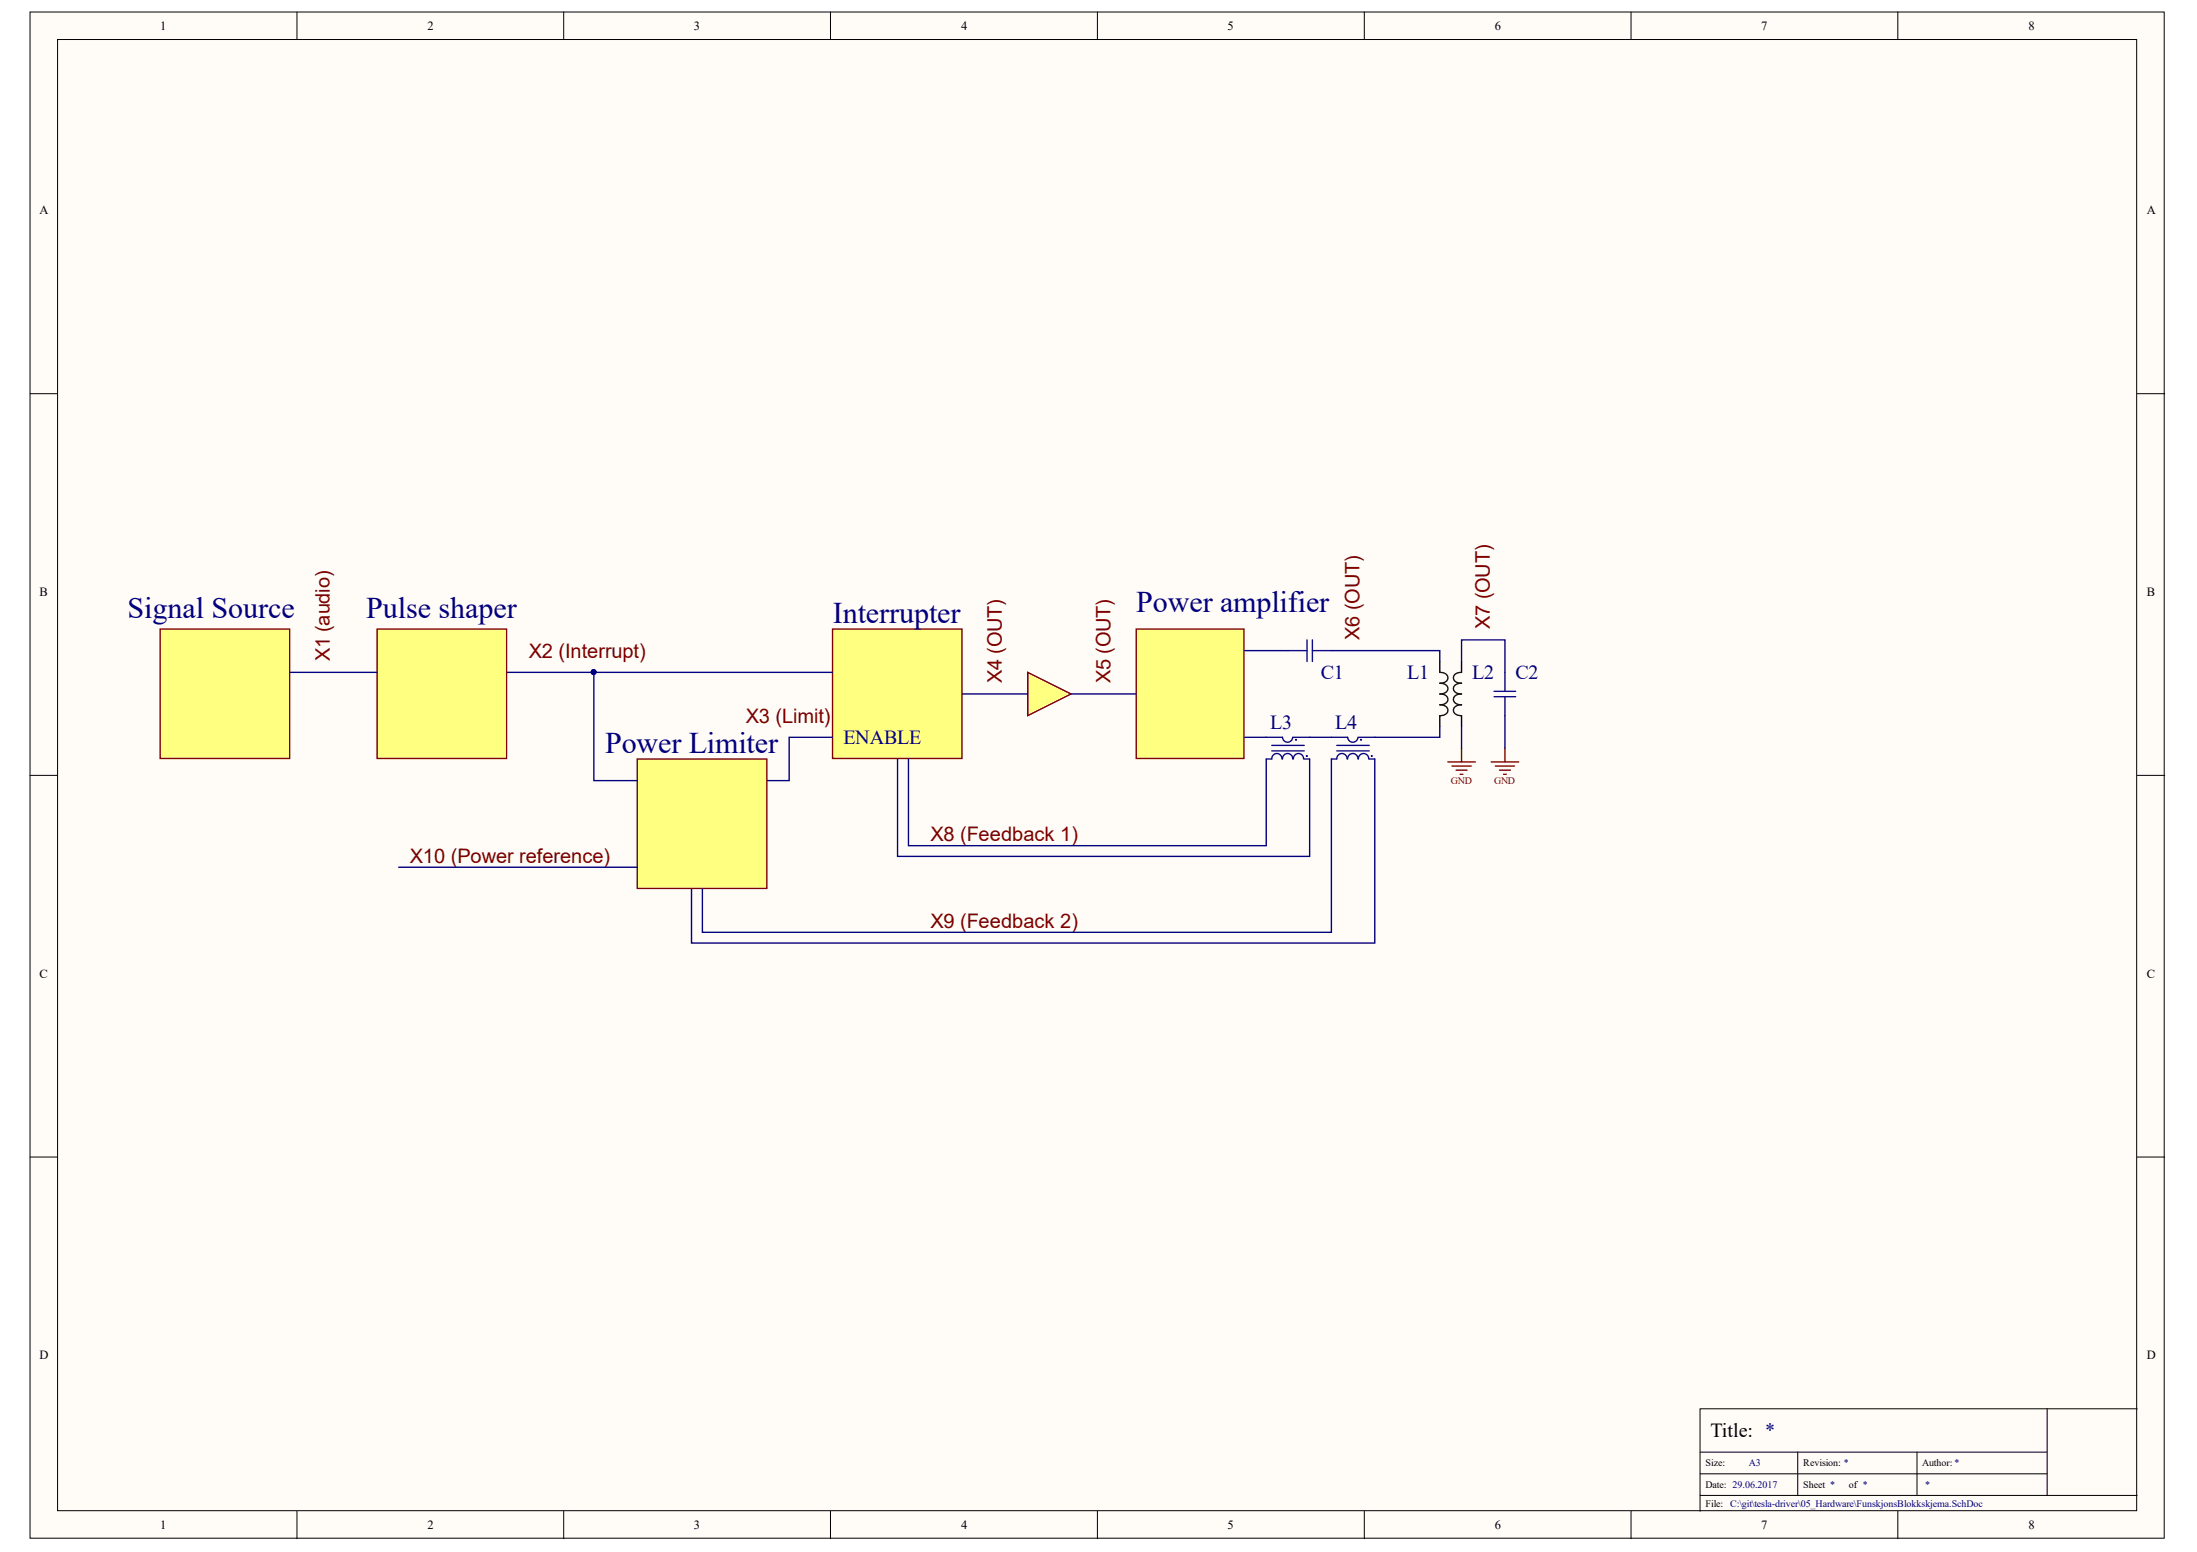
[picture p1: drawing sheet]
<svg xmlns="http://www.w3.org/2000/svg" width="297mm" height="210mm" viewBox="0 0 297 210" stroke-linecap="round" stroke-linejoin="round" font-family="sans-serif">
<g fill="#fffcf8" stroke="#000" stroke-width=".14">
<path d="M4.1 1.6h288.5v206.4h-288.5z"/>
<path d="M7.8 5.3h281.1v199h-281.1z"/>
</g>
<g fill="none" stroke="#000" stroke-width=".14">
<path d="M40.1 1.6v3.7M76.2 1.6v3.7M112.3 1.6v3.7M148.4 1.6v3.7M184.5 1.6v3.7M220.5 1.6v3.7M256.6 1.6v3.7M4.1 53.2h3.7M289 53.2h3.7M4.1 104.9h3.7M289 104.9h3.7M4.1 156.5h3.7"/>
<path d="M289 156.5h3.7M229.9 196.4h46.9M229.9 199.3h46.9M243.1 196.4v5.9M259.2 196.4v5.9M276.8 190.5v11.8M289 190.5h-59.1v13.9M40.1 204.4v3.7M76.2 204.4v3.7M112.3 204.4v3.7M148.4 204.4v3.7M184.5 204.4v3.7"/>
<path d="M220.5 204.4v3.7M229.9 202.3h59.1M256.6 204.4v3.7"/>
</g>
<path d="M194.7 89.5v1.4M194.7 96.8v1.4M197.6 89.5v1.4M197.6 96.8v1.4" fill="none" stroke="#000" stroke-width=".19"/>
<path d="M194.7 90.9a.83 .83 0 0 1 1 1l-.4 .4-.6 .1a.83 .83 0 0 1 1 .9l-.4 .4-.6 .2a.83 .83 0 0 1 1 .9l-.4 .4-.6 .1a.83 .83 0 0 1 1 1l-.4 .4-.6 .1M197.6 90.9a.83 .83 0 0 0-1.1 1l.4 .4 .7 .1a.83 .83 0 0 0-1.1 .9l.4 .4 .7 .2a.83 .83 0 0 0-1.1 .9l.4 .4 .7 .1a.83 .83 0 0 0-1.1 1l.4 .4 .7 .1" fill="none" stroke="#110f0a" stroke-width=".19"/>
<path d="M174.1 88h2.6M176.7 86.5v3M177.4 86.5v3M177.4 88h2.6M202 93.5h2.9M202 94.2h2.9M203.5 90.9v2.6M203.5 94.2v2.6" fill="none" stroke="#11037f" stroke-width=".19"/>
<path d="M195.7 103h3.8M196.3 103.6h2.6M196.9 104.2h1.4M197.4 104.7h.4M197.6 101.2v1.8M201.6 103h3.7M202.2 103.6h2.6M202.7 104.2h1.5M203.3 104.7h.4M203.5 101.2v1.8" fill="none" stroke="#800000" stroke-width=".19"/>
<path d="M153.6 85.1h14.6v17.5h-14.6z" fill="#ffff80" stroke="#800000" stroke-width=".19"/>
<path d="M138.9 90.9l5.9 3-5.9 2.9z" fill="#ffff80"/>
<path d="M138.9 90.9l5.9 3-5.9 2.9z" fill="none" stroke="#800000" stroke-width=".19"/>
<path d="M112.6 85.1h17.5v17.5h-17.5z" fill="#ffff80" stroke="#800000" stroke-width=".19"/>
<g fill="none" stroke="#0c0087" stroke-width=".19">
<path d="M174.8 99.7a.69 .69 0 0 1-.7 .7 .69 .69 0 0 1-.7-.7h-2.2M174.9 99.7h2.2M183.6 99.7a.7 .7 0 0 1-.7 .7 .7 .7 0 0 1-.7-.7h-2.2M183.7 99.7h2.2M171.9 100.8h4.4M171.9 101.6h4.4M173.3 102.6a.69 .69 0 0 0-.7-.7 .69 .69 0 0 0-.7 .8h-.7M174.8 102.6a.69 .69 0 0 0-.7-.7 .69 .69 0 0 0-.7 .8M176.2 102.6a.69 .69 0 0 0-.6-.7 .69 .69 0 0 0-.7 .8M176.3 102.7h.8M180.7 100.8h4.4M180.7 101.6h4.4"/>
<path d="M182.1 102.6a.7 .7 0 0 0-.7-.7 .7 .7 0 0 0-.7 .8h-.7M183.6 102.6a.7 .7 0 0 0-.7-.7 .7 .7 0 0 0-.7 .8M185.1 102.6a.7 .7 0 0 0-.7-.7 .7 .7 0 0 0-.7 .8M185.1 102.7h.8M185.5 102.2h.1"/>
<circle cx="175.2" cy="100" r=".04"/>
<circle cx="176.7" cy="102.2" r=".04"/>
<circle cx="184" cy="100" r=".04"/>
</g>
<g fill="#ffff80" stroke="#800000" stroke-width=".19">
<path d="M86.2 102.7h17.5v17.5h-17.5z"/>
<path d="M51 85.1h17.5v17.5h-17.5z"/>
<path d="M21.7 85.1h17.5v17.5h-17.5z"/>
</g>
<g fill="none" stroke="#000080" stroke-width=".19">
<path d="M39.3 90.9h11.7M68.6 90.9h44M80.3 90.9v14.7h5.9M112.6 99.7h-5.9v5.9h-2.9M130.2 93.9h8.7M144.8 93.9h8.8M168.3 88h5.8M168.3 99.7h2.9M177.1 99.7h2.9M180 88h14.7v1.5M194.7 98.2v1.5h-8.8M197.6 89.5v-3h5.9v4.4"/>
<path d="M197.6 98.2v3M203.5 96.8v4.4M53.9 117.3h32.3M121.4 102.7v13.1h55.7v-13.1M122.8 102.7v11.7h48.4v-11.7M180 102.7v23.4h-85v-5.9M185.9 102.7v24.8h-92.4v-7.3"/>
</g>
<circle cx="80.3" cy="90.9" r=".34" fill="#000080" stroke="#000080" stroke-width=".14"/>
<g font-size="4.1" fill="#000080">
<text x="17.3" y="83.5">Signal Source</text>
<text x="49.5" y="83.5">Pulse shaper</text>
<text x="153.6" y="82.8">Power amplifier</text>
<text x="112.6" y="84.2">Interrupter</text>
<text x="81.8" y="101.8">Power Limiter</text>
</g>
<g font-size="2.7" fill="#800000">
<text x="44.6" y="89.4" transform="rotate(-90 44.6 89.4)">X1 (audio)</text>
<text x="71.5" y="88.9">X2 (Interrupt)</text>
<text x="183.8" y="86.6" transform="rotate(-90 183.8 86.6)">X6 (OUT)</text>
<text x="201.4" y="85" transform="rotate(-90 201.4 85)">X7 (OUT)</text>
<text x="135.4" y="92.4" transform="rotate(-90 135.4 92.4)">X4 (OUT)</text>
<text x="150.2" y="92.4" transform="rotate(-90 150.2 92.4)">X5 (OUT)</text>
<text x="100.8" y="97.7">X3 (Limit)</text>
<text x="125.8" y="113.8">X8 (Feedback 1)</text>
<text x="55.4" y="116.7">X10 (Power reference)</text>
<text x="125.8" y="125.5">X9 (Feedback 2)</text>
</g>
<g font-size="2.7" fill="#000080">
<text x="178.6" y="91.8">C1</text>
<text x="190.3" y="91.8">L1</text>
<text x="199.1" y="91.8">L2</text>
<text x="204.9" y="91.8">C2</text>
<text x="114" y="100.6">ENABLE</text>
<text x="171.7" y="98.6">L3</text>
<text x="180.5" y="98.6">L4</text>
</g>
<text font-size="2.7" x="231.3" y="194.3">Title: *</text>
<g font-size="1.7">
<text x="21.7" y="4.1">1</text>
<text x="57.8" y="4.1">2</text>
<text x="93.8" y="4.1">3</text>
<text x="129.9" y="4.1">4</text>
<text x="166" y="4.1">5</text>
<text x="202.1" y="4.1">6</text>
<text x="238.1" y="4.1">7</text>
<text x="274.3" y="4.1">8</text>
<text x="5.3" y="28.9">A</text>
<text x="290.2" y="28.9">A</text>
<text x="5.3" y="80.6">B</text>
<text x="290.2" y="80.6">B</text>
<text x="5.3" y="132.2">C</text>
<text x="290.2" y="132.2">C</text>
<text x="5.3" y="183.8">D</text>
<text x="290.2" y="183.8">D</text>
<text x="21.7" y="206.8">1</text>
<text x="57.8" y="206.8">2</text>
<text x="93.8" y="206.8">3</text>
<text x="129.9" y="206.8">4</text>
<text x="166" y="206.8">5</text>
<text x="202.1" y="206.8">6</text>
<text x="238.1" y="206.8">7</text>
<text x="274.3" y="206.8">8</text>
</g>
<g font-size="1.4" fill="#800000">
<text x="196.2" y="106.1">GND</text>
<text x="202" y="106.1">GND</text>
</g>
<g font-size="1.4">
<text x="230.6" y="198.3">Size:</text>
<text x="230.6" y="201.3">Date: 29.06.2017</text>
<text x="230.6" y="203.8">File: C:\git\tesla-driver\05_Hardware\FunskjonsBlokkskjema.SchDoc</text>
<text x="243.8" y="198.3">Revision: *</text>
<text x="243.8" y="201.3">Sheet *</text>
<text x="250" y="201.3">of *</text>
<text x="259.9" y="198.3">Author: *</text>
</g>
<g font-size="1.4" fill="#000080">
<text x="236.4" y="198.3">A3</text>
<text x="260.3" y="201.3">*</text>
</g>
</svg>
